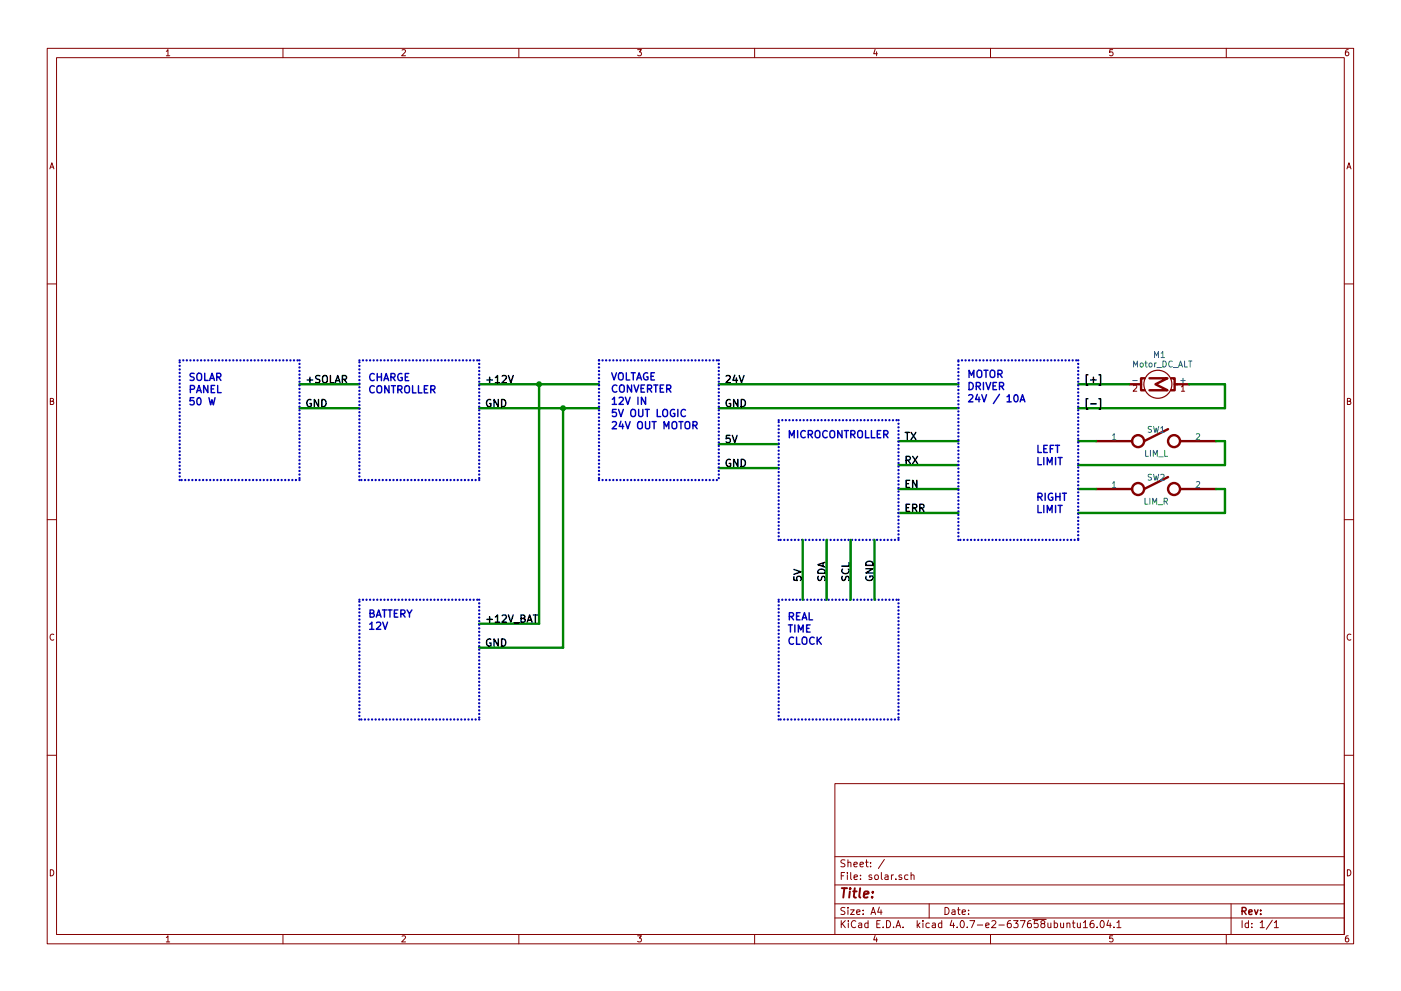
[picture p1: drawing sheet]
EESchema Schematic File Version 2
LIBS:power
LIBS:device
LIBS:switches
LIBS:relays
LIBS:transistors
LIBS:conn
LIBS:linear
LIBS:regul
LIBS:74xx
LIBS:cmos4000
LIBS:adc-dac
LIBS:memory
LIBS:xilinx
LIBS:microcontrollers
LIBS:dsp
LIBS:microchip
LIBS:analog_switches
LIBS:motorola
LIBS:texas
LIBS:intel
LIBS:audio
LIBS:interface
LIBS:digital-audio
LIBS:philips
LIBS:display
LIBS:cypress
LIBS:siliconi
LIBS:opto
LIBS:atmel
LIBS:contrib
LIBS:valves
LIBS:motor_drivers
LIBS:Motor
LIBS:solar-cache
EELAYER 25 0
EELAYER END
$Descr A4 11693 8268
encoding utf-8
Sheet 1 1
Title ""
Date ""
Rev ""
Comp ""
Comment1 ""
Comment2 ""
Comment3 ""
Comment4 ""
$EndDescr
$Comp
L Motor_DC_ALT M1
U 1 1
P 9725 3200
F 0 "M1" V 9475 3100 50  0000 L CNN
F 1 "Motor_DC_ALT" V 9525 2925 50  0000 L TNN
F 2 "" H 9725 3110 50  0001 C CNN
F 3 "" H 9725 3110 50  0001 C CNN
	1    9725 3200
	0    1    1    0   
$EndComp
$Comp
L SPST SW1
U 1 1
P 9650 3675
F 0 "SW1" H 9650 3775 50  0000 C CNN
F 1 "LIM_L" H 9650 3575 50  0000 C CNN
F 2 "" H 9650 3675 50  0000 C CNN
F 3 "" H 9650 3675 50  0000 C CNN
	1    9650 3675
	1    0    0    -1  
$EndComp
$Comp
L SPST SW2
U 1 1
P 9650 4075
F 0 "SW2" H 9650 4175 50  0000 C CNN
F 1 "LIM_R" H 9650 3975 50  0000 C CNN
F 2 "" H 9650 4075 50  0000 C CNN
F 3 "" H 9650 4075 50  0000 C CNN
	1    9650 4075
	1    0    0    -1  
$EndComp
Wire Wire Line
	9425 3200 9000 3200
Wire Wire Line
	9000 3400 10225 3400
Wire Wire Line
	10225 3400 10225 3200
Wire Wire Line
	10225 3200 9925 3200
Wire Wire Line
	9150 3675 9000 3675
Wire Wire Line
	9000 3875 10225 3875
Wire Wire Line
	10225 3875 10225 3675
Wire Wire Line
	10225 3675 10150 3675
Wire Wire Line
	9150 4075 9000 4075
Wire Wire Line
	9000 4275 10225 4275
Wire Wire Line
	10225 4275 10225 4075
Wire Wire Line
	10225 4075 10150 4075
Wire Wire Line
	8000 3675 7500 3675
Wire Wire Line
	8000 3875 7500 3875
Wire Wire Line
	7500 4075 8000 4075
Wire Wire Line
	8000 4275 7500 4275
Wire Wire Line
	6000 3200 8000 3200
Wire Wire Line
	8000 3400 6000 3400
Wire Wire Line
	6000 3700 6500 3700
Wire Wire Line
	6500 3900 6000 3900
Wire Wire Line
	4000 3200 5000 3200
Wire Wire Line
	4000 3400 5000 3400
Wire Wire Line
	4000 5200 4500 5200
Wire Wire Line
	4500 5200 4500 3200
Connection ~ 4500 3200
Wire Wire Line
	4700 3400 4700 5400
Wire Wire Line
	4700 5400 4000 5400
Connection ~ 4700 3400
Wire Wire Line
	3000 3200 2500 3200
Wire Wire Line
	2500 3400 3000 3400
Text Label 2550 3200 0    60   ~ 12
+SOLAR
Text Label 2550 3400 0    60   ~ 12
GND
Text Label 4050 3200 0    60   ~ 12
+12V
Text Label 4050 3400 0    60   ~ 12
GND
Text Label 6050 3200 0    60   ~ 12
24V
Text Label 6050 3400 0    60   ~ 12
GND
Text Label 6050 3700 0    60   ~ 12
5V
Text Label 6050 3900 0    60   ~ 12
GND
Text Label 4050 5200 0    60   ~ 12
+12V_BAT
Text Label 4050 5400 0    60   ~ 12
GND
Text Label 7550 3675 0    60   ~ 12
TX
Text Label 7550 3875 0    60   ~ 12
RX
Text Label 7550 4075 0    60   ~ 12
EN
Text Label 7550 4275 0    60   ~ 12
ERR
Text Notes 1575 3375 0    60   ~ 12
SOLAR\nPANEL\n50 W
Text Notes 3075 3275 0    60   ~ 12
CHARGE\nCONTROLLER
Text Notes 5100 3575 0    60   ~ 12
VOLTAGE\nCONVERTER\n12V IN\n5V OUT LOGIC\n24V OUT MOTOR
Text Notes 3075 5250 0    60   ~ 12
BATTERY\n12V
Text Notes 6575 3650 0    60   ~ 12
MICROCONTROLLER
Text Notes 8075 3350 0    60   ~ 12
MOTOR\nDRIVER\n24V / 10A
Text Notes 8650 3875 0    60   ~ 12
LEFT\nLIMIT
Text Notes 8650 4275 0    60   ~ 12
RIGHT\nLIMIT
Wire Notes Line
	1500 3000 2500 3000
Wire Notes Line
	2500 3000 2500 4000
Wire Notes Line
	2500 4000 1500 4000
Wire Notes Line
	1500 4000 1500 3000
Wire Notes Line
	3000 3000 4000 3000
Wire Notes Line
	4000 3000 4000 4000
Wire Notes Line
	4000 4000 3000 4000
Wire Notes Line
	3000 4000 3000 3000
Wire Notes Line
	3000 5000 4000 5000
Wire Notes Line
	4000 5000 4000 6000
Wire Notes Line
	4000 6000 3000 6000
Wire Notes Line
	3000 6000 3000 5000
Wire Notes Line
	5000 3000 6000 3000
Wire Notes Line
	6000 3000 6000 4000
Wire Notes Line
	5000 3000 5000 4000
Wire Notes Line
	5000 4000 6000 4000
Wire Notes Line
	6500 3500 7500 3500
Wire Notes Line
	7500 3500 7500 4500
Wire Notes Line
	7500 4500 6500 4500
Wire Notes Line
	6500 4500 6500 3500
Wire Notes Line
	8000 3000 9000 3000
Wire Notes Line
	9000 3000 9000 4500
Wire Notes Line
	9000 4500 8000 4500
Wire Notes Line
	8000 4500 8000 3000
Text Label 9050 3200 0    60   ~ 12
[+]
Text Label 9050 3400 0    60   ~ 12
[-]
Text Label 6900 4850 1    60   ~ 12
SDA
Text Label 7100 4850 1    60   ~ 12
SCL
Text Notes 6575 5375 0    60   ~ 12
REAL\nTIME\nCLOCK
Wire Notes Line
	6500 5000 7500 5000
Wire Notes Line
	7500 5000 7500 6000
Wire Notes Line
	7500 6000 6500 6000
Wire Notes Line
	6500 6000 6500 5000
Wire Wire Line
	6700 5000 6700 4500
Wire Wire Line
	6900 4500 6900 5000
Wire Wire Line
	7100 5000 7100 4500
Wire Wire Line
	7300 4500 7300 5000
Text Label 6700 4850 1    60   ~ 12
5V
Text Label 7300 4850 1    60   ~ 12
GND
$EndSCHEMATC
